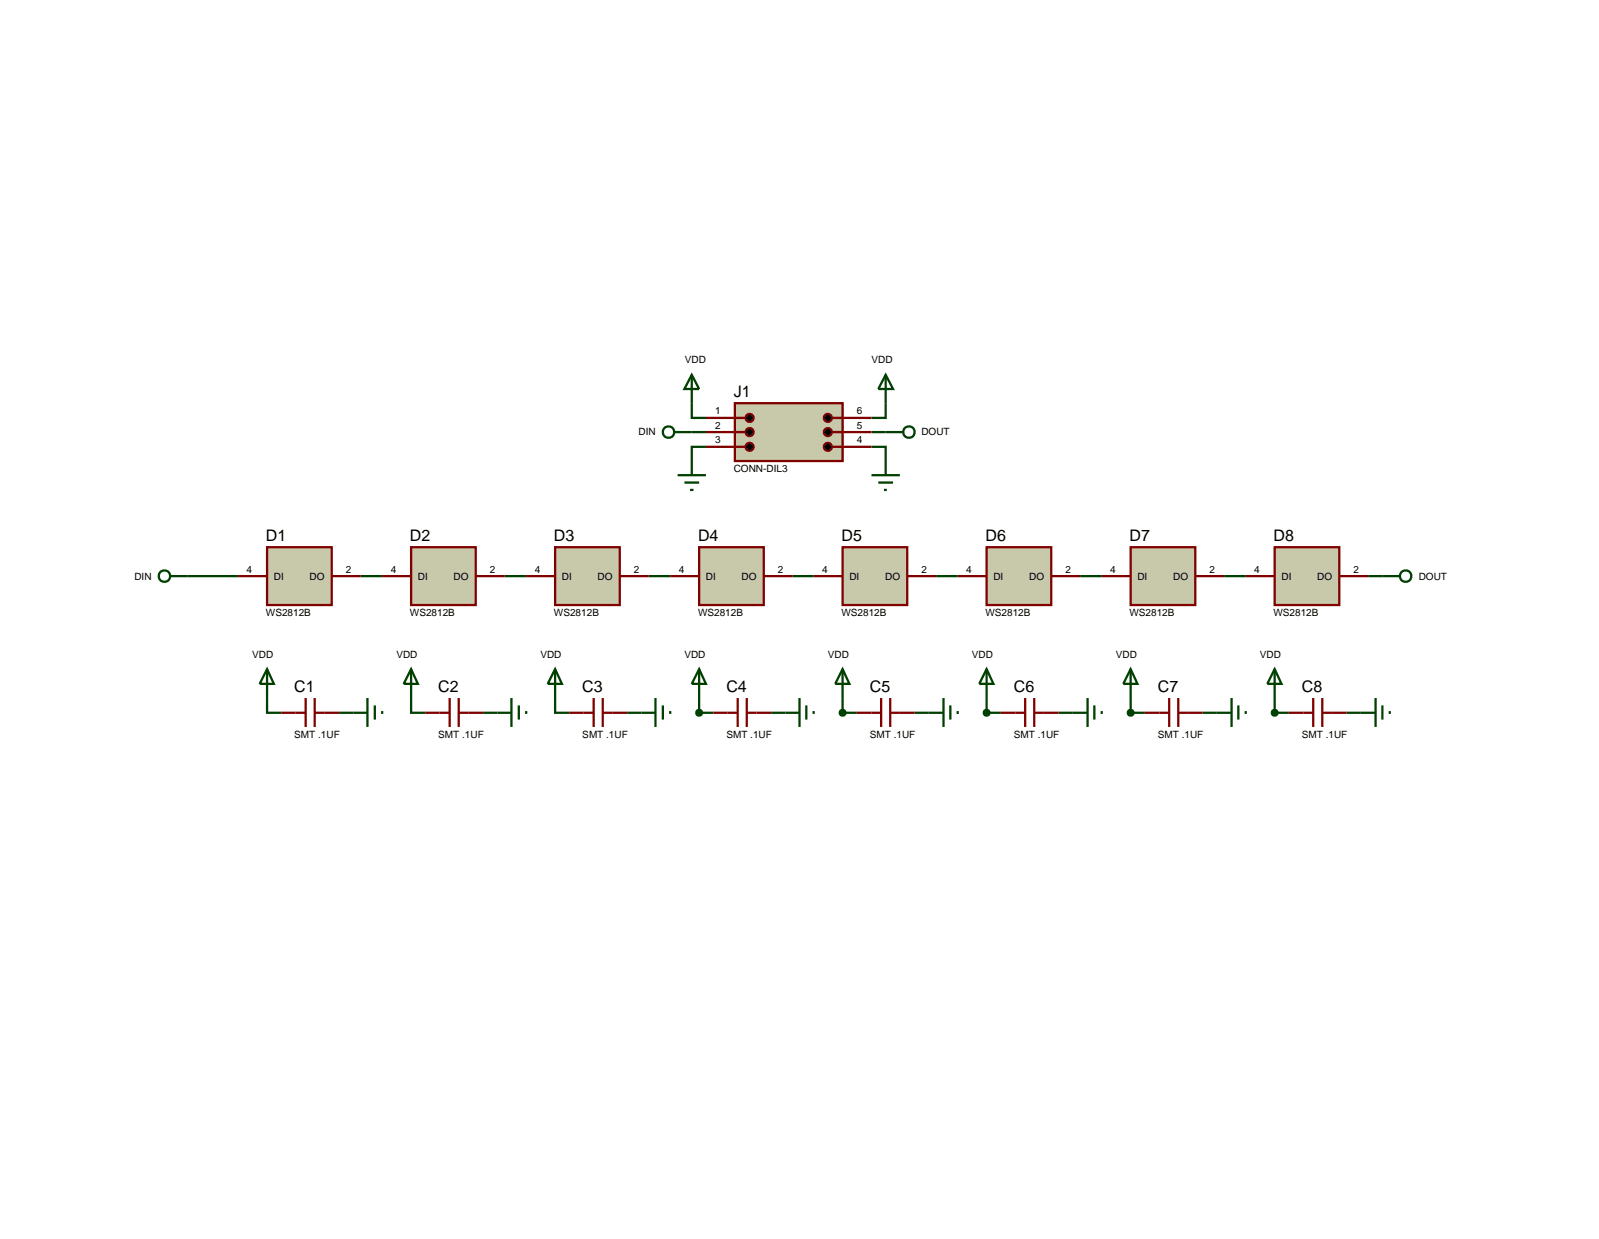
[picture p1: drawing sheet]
<svg xmlns="http://www.w3.org/2000/svg" width="282mm" height="218mm" viewBox="0 0 282 218" stroke-linecap="round" stroke-linejoin="round" font-family="sans-serif">
<g fill="none" stroke="#004000" stroke-width=".4">
<path d="M122 71.1v2.6h2.5M122 76.2h2.5M124.5 78.8h-2.5v2.5M153.7 78.8h2.5v2.5M153.7 76.2h2.5M156.2 71.1v2.6h-2.5M33.1 101.6h8.9M63.6 101.6h3.8M89 101.6h3.8M114.4 101.6h3.8M139.8 101.6h3.7M165.1 101.6h3.8"/>
<path d="M190.5 101.6h3.8M215.9 101.6h3.8M241.3 101.6h2.5M47.1 123.1v2.6h2.5M59.8 125.7h2.5M72.5 123.1v2.6h2.5M85.2 125.7h2.5M97.9 123.1v2.6h2.5M110.6 125.7h2.5M123.3 123.1v2.6h2.5M136 125.7h2.5M148.6 123.1v2.6h2.5"/>
<path d="M161.3 125.7h2.5M174 123.1v2.6h2.5M186.7 125.7h2.5M199.4 123.1v2.6h2.5M212.1 125.7h2.5M224.8 123.1v2.6h2.5M237.5 125.7h2.5"/>
</g>
<path d="M47.1 96.5h11.4v10.2h-11.4z" fill="#c8c8aa" stroke="#800000" stroke-width=".4"/>
<path d="M42 101.6h5.1M58.5 101.6h5.1" fill="none" stroke="#800000" stroke-width=".4"/>
<path d="M72.5 96.5h11.4v10.2h-11.4z" fill="#c8c8aa" stroke="#800000" stroke-width=".4"/>
<path d="M67.4 101.6h5.1M83.9 101.6h5.1" fill="none" stroke="#800000" stroke-width=".4"/>
<path d="M97.9 96.5h11.4v10.2h-11.4z" fill="#c8c8aa" stroke="#800000" stroke-width=".4"/>
<path d="M92.8 101.6h5.1M109.3 101.6h5.1" fill="none" stroke="#800000" stroke-width=".4"/>
<path d="M123.3 96.5h11.4v10.2h-11.4z" fill="#c8c8aa" stroke="#800000" stroke-width=".4"/>
<path d="M118.2 101.6h5.1M134.7 101.6h5.1" fill="none" stroke="#800000" stroke-width=".4"/>
<g fill="none" stroke="#004000" stroke-width=".4">
<path d="M30.1 101.6h3"/>
<circle cx="29" cy="101.6" r="1.01"/>
</g>
<path d="M148.6 96.5h11.4v10.2h-11.4z" fill="#c8c8aa" stroke="#800000" stroke-width=".4"/>
<path d="M143.5 101.6h5.1M160 101.6h5.1" fill="none" stroke="#800000" stroke-width=".4"/>
<path d="M174 96.5h11.4v10.2h-11.4z" fill="#c8c8aa" stroke="#800000" stroke-width=".4"/>
<path d="M168.9 101.6h5.1M185.4 101.6h5.1" fill="none" stroke="#800000" stroke-width=".4"/>
<path d="M199.4 96.5h11.4v10.2h-11.4z" fill="#c8c8aa" stroke="#800000" stroke-width=".4"/>
<path d="M194.3 101.6h5.1M210.8 101.6h5.1" fill="none" stroke="#800000" stroke-width=".4"/>
<path d="M224.8 96.5h11.4v10.2h-11.4z" fill="#c8c8aa" stroke="#800000" stroke-width=".4"/>
<path d="M219.7 101.6h5.1M236.2 101.6h5.1" fill="none" stroke="#800000" stroke-width=".4"/>
<g fill="none" stroke="#004000" stroke-width=".4">
<path d="M119 76.2h3M122 66.1l1.3 2.5h-2.6zM122 66.1v5M156.2 66.1l1.3 2.5h-2.6zM156.2 76.2h3M156.2 66.1v5M119.5 83.8h5M120.7 85.1h2.6M121.7 86.4h.6M122 81.3v2.5M153.7 83.8h5M154.9 85.1h2.6"/>
<path d="M155.9 86.4h.5M156.2 81.3v2.5M243.8 101.6h3.1"/>
<circle cx="117.9" cy="76.2" r="1.01"/>
<circle cx="160.3" cy="76.2" r="1.01"/>
<circle cx="247.9" cy="101.6" r="1.01"/>
</g>
<path d="M129.6 71.1h19v10.2h-19z" fill="#c8c8aa" stroke="#800000" stroke-width=".4"/>
<g fill="none" stroke="#800000" stroke-width=".4">
<path d="M124.5 73.7h6.9M124.5 76.2h6.9M124.5 78.8h6.9M146.8 73.7h6.9M146.8 76.2h6.9M146.8 78.8h6.9M49.6 125.7h4.3M53.9 123.1v5.1M55.5 123.1v5.1M55.5 125.7h4.3M75 125.7h4.3M79.3 123.1v5.1"/>
<path d="M80.9 125.7h4.3M80.9 123.1v5.1M100.4 125.7h4.3M104.7 123.1v5.1M106.3 125.7h4.3M106.3 123.1v5.1M125.8 125.7h4.3M130.1 123.1v5.1M131.7 125.7h4.3M131.7 123.1v5.1"/>
</g>
<g fill="#000" stroke="#800000" stroke-width=".4">
<path d="M131.7 73.2l.5-.2-.7 .7zM132.2 73a.68 .68 0 0 1 .7 .7zM132.9 73.7a.68 .68 0 0 1-.7 .7zM131.5 73.7l.7 .7a.68 .68 0 0 1-.7-.7z"/>
<path d="M131.7 75.7l.5-.2-.7 .7zM132.2 75.5a.68 .68 0 0 1 .7 .7zM132.2 76.9l.7-.7a.68 .68 0 0 1-.7 .7zM131.5 76.2l.7 .7a.68 .68 0 0 1-.7-.7z"/>
<path d="M131.7 78.3l.5-.2-.7 .7zM132.2 78.1a.68 .68 0 0 1 .7 .7zM132.9 78.8a.68 .68 0 0 1-.7 .7zM131.5 78.8l.7 .7a.68 .68 0 0 1-.7-.7z"/>
<path d="M145.5 73.2l.5-.2-.7 .7zM146 73a.68 .68 0 0 1 .7 .7zM146.7 73.7a.68 .68 0 0 1-.7 .7zM145.3 73.7l.7 .7a.68 .68 0 0 1-.7-.7z"/>
<path d="M145.5 75.7l.5-.2-.7 .7zM146 75.5a.68 .68 0 0 1 .7 .7zM146 76.9l.7-.7a.68 .68 0 0 1-.7 .7zM145.3 76.2l.7 .7a.68 .68 0 0 1-.7-.7z"/>
<path d="M145.5 78.3l.5-.2-.7 .7zM146 78.1a.68 .68 0 0 1 .7 .7zM146 79.5l.7-.7a.68 .68 0 0 1-.7 .7zM145.3 78.8l.7 .7a.68 .68 0 0 1-.7-.7z"/>
</g>
<path d="M132.2 73l.7 .7-.7 .7-.7-.7zM132.2 75.5l.7 .7-.7 .7-.7-.7zM132.2 78.1l.7 .7-.7 .7-.7-.7zM145.3 73.7l.7-.7 .7 .7-.7 .7zM145.3 76.2l.7-.7 .7 .7-.7 .7zM145.3 78.8l.7-.7 .7 .7-.7 .7z" fill="#000"/>
<g fill="none" stroke="#004000" stroke-width=".4">
<path d="M47.1 118l1.2 2.6h-2.5zM47.1 118v5.1M72.5 118l1.2 2.6h-2.5zM72.5 118v5.1M97.9 118l1.2 2.6h-2.5zM97.9 118v5.1M123.3 118l1.2 2.6h-2.5zM123.3 118v5.1M62.3 125.7h2.5M64.8 123.1v5.1M66.1 124.4v2.5M67.4 125.4v.5"/>
<path d="M87.7 125.7h2.5M90.2 123.1v5.1M91.5 124.4v2.5M92.8 125.4v.5M113.1 125.7h2.5M115.6 123.1v5.1M116.9 124.4v2.5M118.2 125.4v.5M138.5 125.7h2.5M141 123.1v5.1M142.2 124.4v2.5M143.5 125.4v.5"/>
</g>
<path d="M122.9 125.4l.4-.2-.5 .5zM123.3 125.2l.4 .2 .1 .3zM123.8 125.7l-.1 .3-.4 .2zM122.8 125.7l.5 .5-.3-.1z" fill="#004000" stroke="#004000" stroke-width=".4"/>
<path d="M122.8 125.7l.5-.5 .5 .5-.5 .5z" fill="#004000"/>
<path d="M151.1 125.7h4.3M155.4 123.1v5.1M157 123.1v5.1M157 125.7h4.3" fill="none" stroke="#800000" stroke-width=".4"/>
<path d="M148.6 118l1.2 2.6h-2.5zM148.6 118v5.1M163.8 125.7h2.6M166.4 123.1v5.1M167.6 124.4v2.5M168.9 125.4v.5" fill="none" stroke="#004000" stroke-width=".4"/>
<path d="M148.2 125.4l.4-.2-.5 .5zM148.6 125.2l.4 .2 .1 .3zM148.6 126.2l.5-.5-.2 .4zM148.1 125.7l.5 .5-.3-.1z" fill="#004000" stroke="#004000" stroke-width=".4"/>
<path d="M148.6 125.2l.5 .5-.5 .5-.5-.5z" fill="#004000"/>
<path d="M176.5 125.7h4.3M180.8 123.1v5.1M182.4 123.1v5.1M182.4 125.7h4.3" fill="none" stroke="#800000" stroke-width=".4"/>
<path d="M174 118l1.2 2.6h-2.5zM174 118v5.1M189.2 125.7h2.6M191.8 123.1v5.1M193 124.4v2.5M194.3 125.4v.5" fill="none" stroke="#004000" stroke-width=".4"/>
<path d="M173.6 125.4l.4-.2-.5 .5zM174 125.2l.4 .2 .1 .3zM174 126.2l.5-.5-.2 .4zM173.5 125.7l.5 .5-.3-.1z" fill="#004000" stroke="#004000" stroke-width=".4"/>
<path d="M173.5 125.7l.5-.5 .5 .5-.5 .5z" fill="#004000"/>
<path d="M201.9 125.7h4.3M206.2 123.1v5.1M207.8 123.1v5.1M207.8 125.7h4.3" fill="none" stroke="#800000" stroke-width=".4"/>
<path d="M199.4 118l1.2 2.6h-2.5zM199.4 118v5.1M214.6 125.7h2.6M217.2 123.1v5.1M218.4 124.4v2.5M219.7 125.4v.5" fill="none" stroke="#004000" stroke-width=".4"/>
<path d="M199 125.4l.4-.2-.5 .5zM199.4 125.2l.4 .2 .1 .3zM199.4 126.2l.5-.5-.2 .4zM198.9 125.7l.5 .5-.4-.2z" fill="#004000" stroke="#004000" stroke-width=".4"/>
<path d="M198.9 125.7l.5-.5 .5 .5-.5 .5z" fill="#004000"/>
<path d="M227.3 125.7h4.3M231.6 123.1v5.1M233.2 123.1v5.1M233.2 125.7h4.3" fill="none" stroke="#800000" stroke-width=".4"/>
<path d="M224.8 118l1.2 2.6h-2.5zM224.8 118v5.1M240 125.7h2.6M242.6 123.1v5.1M243.8 124.4v2.5M245.1 125.4v.5" fill="none" stroke="#004000" stroke-width=".4"/>
<path d="M224.4 125.4l.4-.2-.5 .5zM224.8 125.2l.4 .2 .1 .3zM224.8 126.2l.5-.5-.2 .4zM224.3 125.7l.5 .5-.4-.2z" fill="#004000" stroke="#004000" stroke-width=".4"/>
<path d="M224.3 125.7l.5-.5 .5 .5-.5 .5z" fill="#004000"/>
<g font-size="2.8">
<text x="129.4" y="70">J1</text>
<text x="46.9" y="95.4">D1</text>
<text x="72.3" y="95.4">D2</text>
<text x="97.7" y="95.4">D3</text>
<text x="123.1" y="95.4">D4</text>
<text x="148.4" y="95.4">D5</text>
<text x="173.8" y="95.4">D6</text>
<text x="199.2" y="95.4">D7</text>
<text x="224.6" y="95.4">D8</text>
<text x="51.9" y="122">C1</text>
<text x="77.3" y="122">C2</text>
<text x="102.7" y="122">C3</text>
<text x="128.1" y="122">C4</text>
<text x="153.4" y="122">C5</text>
<text x="178.8" y="122">C6</text>
<text x="204.2" y="122">C7</text>
<text x="229.6" y="122">C8</text>
</g>
<g font-size="1.8">
<text x="120.8" y="64.1">VDD</text>
<text x="153.7" y="64.1">VDD</text>
<text x="112.6" y="76.8">DIN</text>
<text x="126.1" y="73.1">1</text>
<text x="126.1" y="75.6">2</text>
<text x="151.1" y="73.1">6</text>
<text x="151.1" y="75.6">5</text>
<text x="162.5" y="76.8">DOUT</text>
<text x="126.1" y="78.2">3</text>
<text x="129.4" y="83.3">CONN-DIL3</text>
<text x="151.1" y="78.2">4</text>
<text x="43.5" y="101">4</text>
<text x="61" y="101">2</text>
<text x="68.9" y="101">4</text>
<text x="86.4" y="101">2</text>
<text x="94.3" y="101">4</text>
<text x="111.8" y="101">2</text>
<text x="119.7" y="101">4</text>
<text x="137.2" y="101">2</text>
<text x="145" y="101">4</text>
<text x="162.5" y="101">2</text>
<text x="170.4" y="101">4</text>
<text x="187.9" y="101">2</text>
<text x="195.8" y="101">4</text>
<text x="213.3" y="101">2</text>
<text x="221.2" y="101">4</text>
<text x="238.7" y="101">2</text>
<text x="23.7" y="102.2">DIN</text>
<text x="48.3" y="102.2">DI</text>
<text x="54.6" y="102.2">DO</text>
<text x="73.7" y="102.2">DI</text>
<text x="80" y="102.2">DO</text>
<text x="99.1" y="102.2">DI</text>
<text x="105.4" y="102.2">DO</text>
<text x="124.5" y="102.2">DI</text>
<text x="130.8" y="102.2">DO</text>
<text x="149.8" y="102.2">DI</text>
<text x="156.1" y="102.2">DO</text>
<text x="175.2" y="102.2">DI</text>
<text x="181.5" y="102.2">DO</text>
<text x="200.6" y="102.2">DI</text>
<text x="206.9" y="102.2">DO</text>
<text x="226" y="102.2">DI</text>
<text x="232.3" y="102.2">DO</text>
<text x="250.2" y="102.2">DOUT</text>
<text x="46.9" y="108.7">WS2812B</text>
<text x="72.3" y="108.7">WS2812B</text>
<text x="97.7" y="108.7">WS2812B</text>
<text x="123.1" y="108.7">WS2812B</text>
<text x="148.4" y="108.7">WS2812B</text>
<text x="173.8" y="108.7">WS2812B</text>
<text x="199.2" y="108.7">WS2812B</text>
<text x="224.6" y="108.7">WS2812B</text>
<text x="44.5" y="116.1">VDD</text>
<text x="69.9" y="116.1">VDD</text>
<text x="95.3" y="116.1">VDD</text>
<text x="120.7" y="116.1">VDD</text>
<text x="146" y="116.1">VDD</text>
<text x="171.4" y="116.1">VDD</text>
<text x="196.8" y="116.1">VDD</text>
<text x="222.2" y="116.1">VDD</text>
<text x="51.9" y="130.2">SMT .1UF</text>
<text x="77.3" y="130.2">SMT .1UF</text>
<text x="102.7" y="130.2">SMT .1UF</text>
<text x="128.1" y="130.2">SMT .1UF</text>
<text x="153.4" y="130.2">SMT .1UF</text>
<text x="178.8" y="130.2">SMT .1UF</text>
<text x="204.2" y="130.2">SMT .1UF</text>
<text x="229.6" y="130.2">SMT .1UF</text>
</g>
</svg>
